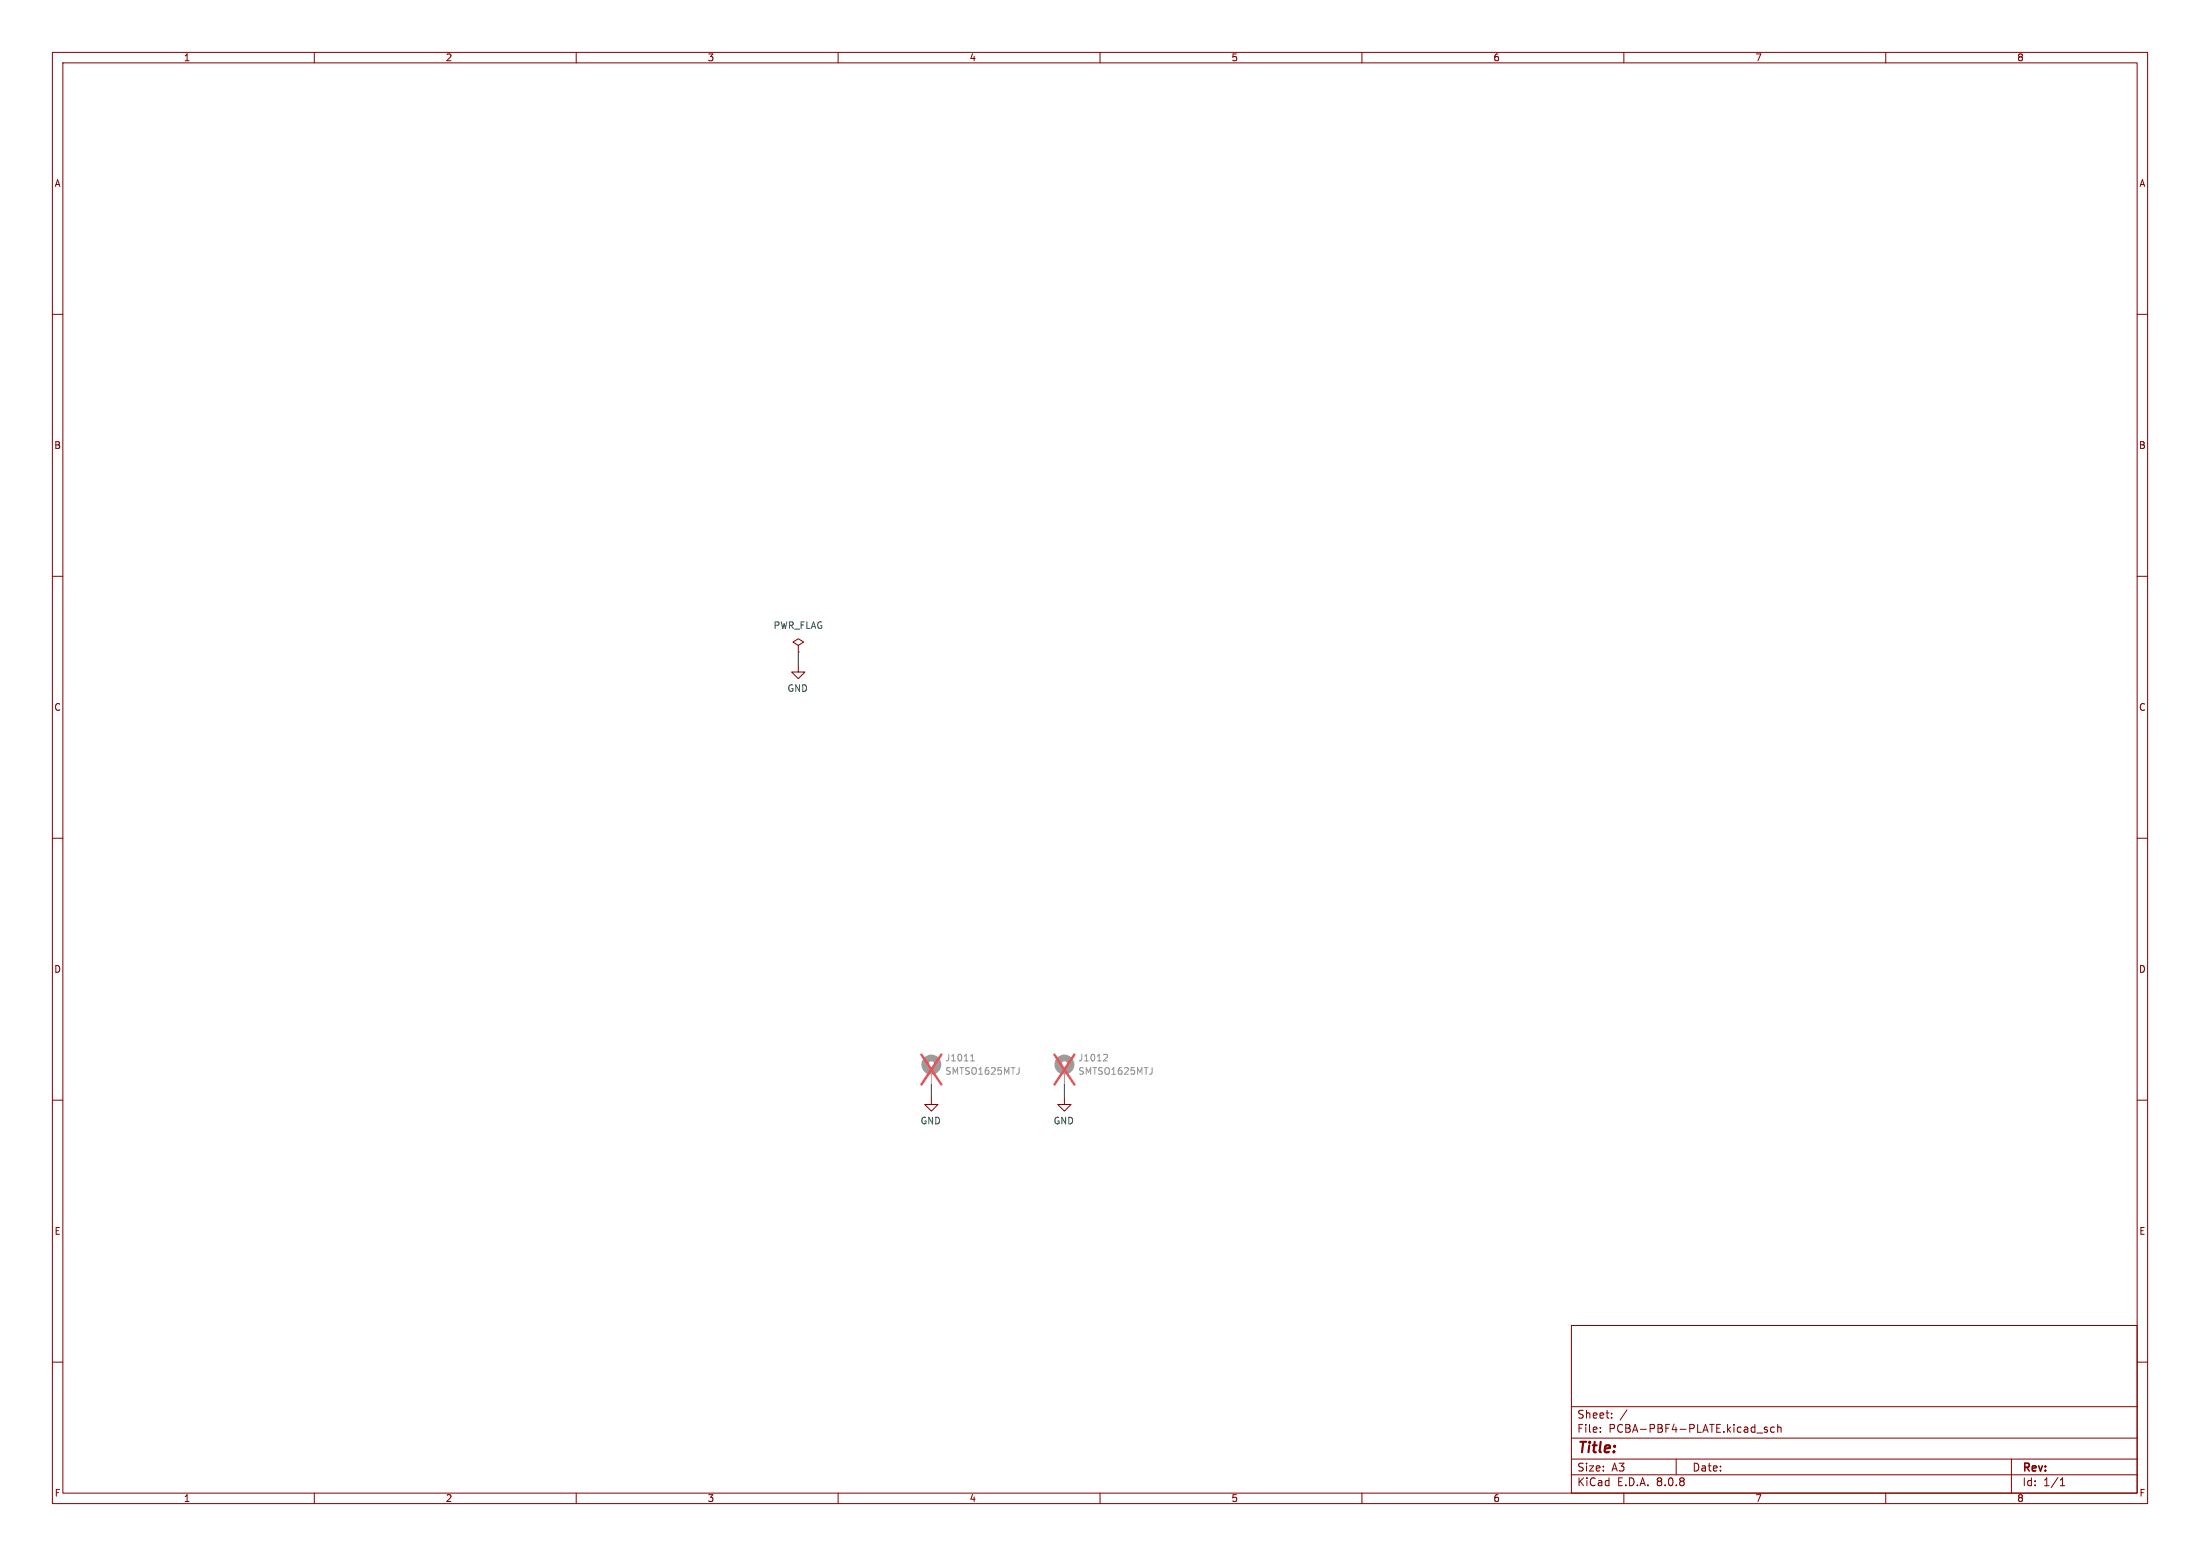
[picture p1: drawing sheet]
<svg xmlns="http://www.w3.org/2000/svg" width="420mm" height="297mm" viewBox="0 0 420 297" stroke-linecap="round" stroke-linejoin="round" font-family="sans-serif">
<g fill="none" stroke="#840000" stroke-width=".19">
<path d="M10 10h400v277h-400zM12 12h396v273h-396zM60 10v2M110 10v2M160 10v2M210 10v2M260 10v2M310 10v2M360 10v2M10 60h2M408 60h2M10 110h2"/>
<path d="M408 110h2M152.4 127v1.3h-1.3l1.3 1.2 1.3-1.2h-1.3M152.4 123.2l1-.6-1-.7-1 .7 1 .6v1.3M152.4 124.5h.1M10 160h2M408 160h2M10 210h2M177.8 209.6v1.2h-1.3l1.3 1.3 1.3-1.3h-1.3M203.2 209.6v1.2h-1.3l1.3 1.3 1.3-1.3h-1.3M408 210h2M300 253h108v32h-108zM10 260h2"/>
<path d="M300 278.5h108M300 274.5h108M300 268.5h108M305.5 273.2v.2M305.5 272.5v.1M307.7 270.5v.2M307.7 269.8v.1M310.6 269.1l-1.3 1.9M320 278.5v3M335.4 273.5h1.1M337.4 272.5l-.4-.1-.2 .2 .1 .2 .5 .2v.3h-.6M338.7 272.5l-.4-.1-.3 .3 .2 .6h.5"/>
<path d="M339.4 272.5l.2-.1 .3 .1 .1 .9M339.4 271.9v1.5M384 278.5v6.5M408 260h2M60 285v2M110 285v2M160 285v2M210 285v2M260 285v2M300 281.5h108M310 285v2M360 285v2"/>
<path d="M393.3 283.6h.9M393.3 282.5l.4-.4v1.5"/>
</g>
<g fill="none" stroke="#9c9b98" stroke-width="1.3">
<circle cx="177.8" cy="203.2" r="1.27"/>
<circle cx="203.2" cy="203.2" r="1.27"/>
</g>
<path d="M177.8 204.5v2.5M203.2 204.5v2.5" fill="none" stroke="#9c9b98" stroke-width=".19"/>
<path d="M185.3 202.5h.7M185.4 201.5l.3-.3v1.3M194.5 203.8v1.1M210.9 201.2l.4 .1 .1 .3-.8 .9h.8M219.9 203.8v1.1" fill="none" stroke="#939391" stroke-width=".19"/>
<path d="M175.9 201.3l3.8 5.7M179.7 201.3l-3.8 5.7M201.3 201.3l3.8 5.7M205.1 201.3l-3.8 5.7" fill="none" stroke="#e75356" stroke-width=".46"/>
<path d="M152.4 124.5v2.5M177.8 207v2.6M203.2 207v2.6" fill="none" stroke="#009600" stroke-width=".19"/>
<text font-size="2.8" fill="#840000" x="301" y="277.9">Title:</text>
<g font-size="2.1" fill="#840000">
<text x="301" y="273.7">File:</text>
<text x="301" y="271">Sheet:</text>
<text x="307.1" y="273.7">PCBA-PBF4-PLATE.kicad_sch</text>
<text x="301" y="281.1">Size:</text>
<text x="307.6" y="281.1">A3</text>
<text x="323" y="281.1">Date:</text>
<text x="386" y="281.3">Rev:</text>
<text x="301" y="283.9">KiCad</text>
<text x="308.7" y="283.9">E.D.A.</text>
<text x="316.3" y="283.9">8.0.8</text>
<text x="386" y="283.9">Id:</text>
<text x="390.1" y="283.9">1/1</text>
</g>
<g font-size="1.8" fill="#840000">
<text x="35" y="11.9">1</text>
<text x="85" y="11.9">2</text>
<text x="135" y="11.9">3</text>
<text x="185" y="11.9">4</text>
<text x="235" y="11.9">5</text>
<text x="285" y="11.9">6</text>
<text x="335" y="11.9">7</text>
<text x="385" y="11.9">8</text>
<text x="10.3" y="35.9">A</text>
<text x="408.3" y="35.9">A</text>
<text x="10.3" y="85.9">B</text>
<text x="408.2" y="85.9">B</text>
<text x="10.3" y="135.9">C</text>
<text x="408.2" y="135.9">C</text>
<text x="10.3" y="185.9">D</text>
<text x="408.2" y="185.9">D</text>
<text x="10.3" y="235.9">E</text>
<text x="408.3" y="235.9">E</text>
<text x="10.3" y="285.9">F</text>
<text x="35" y="286.9">1</text>
<text x="85" y="286.9">2</text>
<text x="135" y="286.9">3</text>
<text x="185" y="286.9">4</text>
<text x="235" y="286.9">5</text>
<text x="285" y="286.9">6</text>
<text x="335" y="286.9">7</text>
<text x="385" y="286.9">8</text>
<text x="408.3" y="285.9">F</text>
</g>
<g font-size="1.8" fill="#006464">
<text x="147.6" y="120.2">PWR_FLAG</text>
<text x="150.2" y="132.3">GND</text>
<text x="175.6" y="214.8">GND</text>
<text x="201" y="214.8">GND</text>
</g>
<g font-size="1.8" fill="#939391">
<text x="180.3" y="202.8">J1011</text>
<text x="205.7" y="202.8">J1012</text>
<text x="180.3" y="205.3">SMTSO1625MTJ</text>
<text x="205.7" y="205.3">SMTSO1625MTJ</text>
</g>
</svg>
